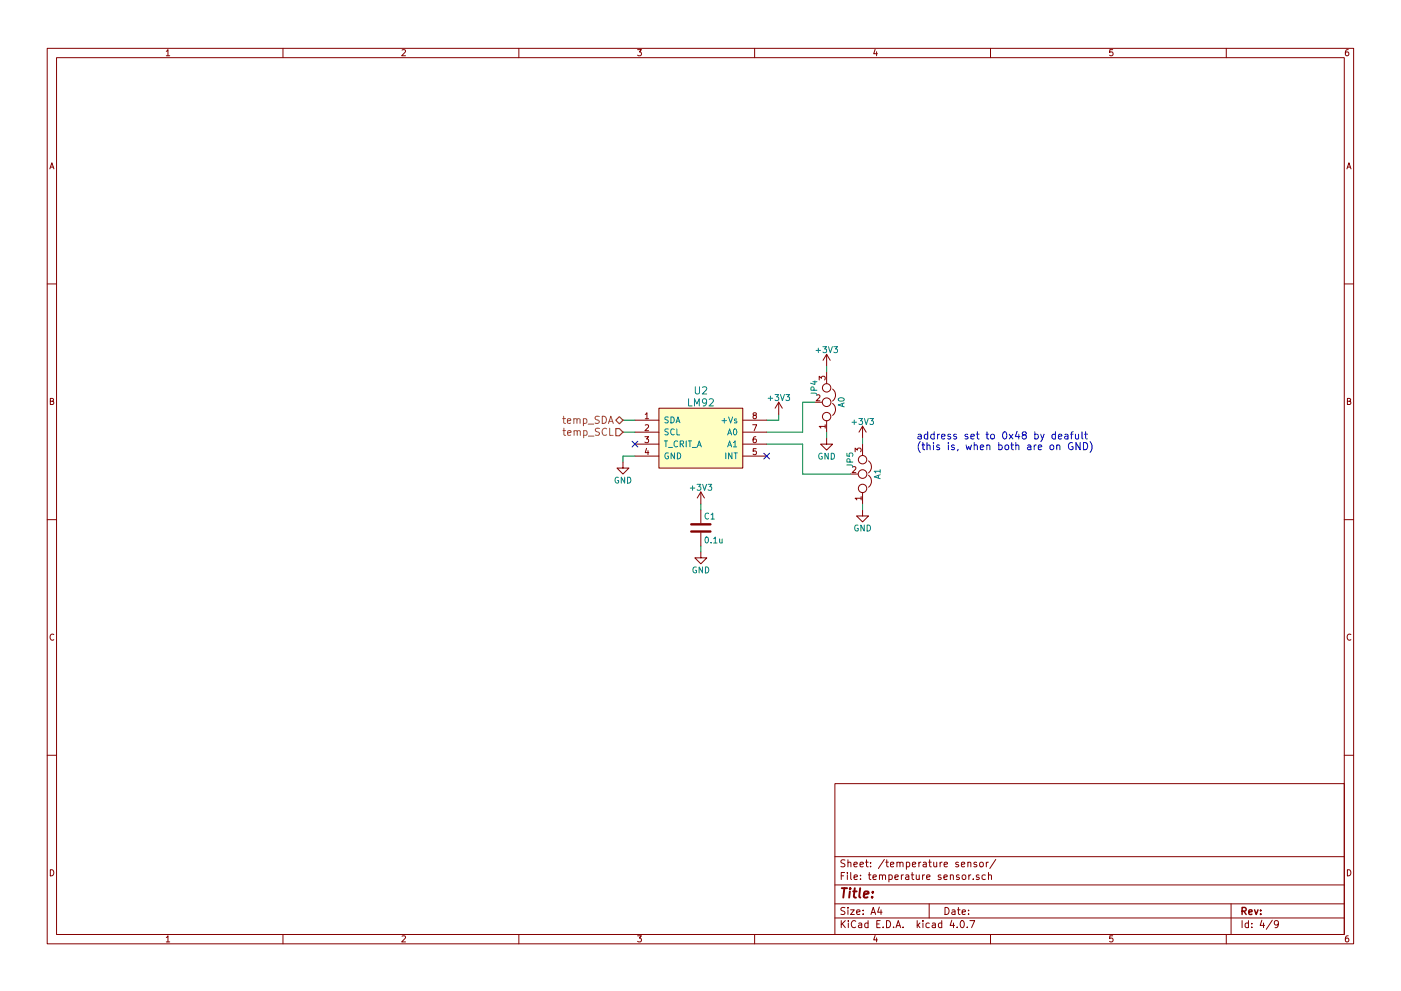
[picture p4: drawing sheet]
EESchema Schematic File Version 2
LIBS:power
LIBS:device
LIBS:switches
LIBS:relays
LIBS:motors
LIBS:transistors
LIBS:conn
LIBS:linear
LIBS:regul
LIBS:74xx
LIBS:cmos4000
LIBS:adc-dac
LIBS:memory
LIBS:xilinx
LIBS:microcontrollers
LIBS:dsp
LIBS:microchip
LIBS:analog_switches
LIBS:motorola
LIBS:texas
LIBS:intel
LIBS:audio
LIBS:interface
LIBS:digital-audio
LIBS:philips
LIBS:display
LIBS:cypress
LIBS:siliconi
LIBS:opto
LIBS:atmel
LIBS:contrib
LIBS:valves
LIBS:auxiliary
LIBS:interfacer-cache
EELAYER 25 0
EELAYER END
$Descr A4 11693 8268
encoding utf-8
Sheet 4 9
Title ""
Date ""
Rev ""
Comp ""
Comment1 ""
Comment2 ""
Comment3 ""
Comment4 ""
$EndDescr
$Comp
L LM92 U2
U 1 1
P 5850 3650
F 0 "U2" H 5850 4050 60  0000 C CNN
F 1 "LM92" H 5850 3950 60  0000 C CNN
F 2 "auxiliary:SOIC-8" H 5850 3950 60  0001 C CNN
F 3 "http://www.ti.com/lit/ds/snis110d/snis110d.pdf" H 5850 3950 60  0001 C CNN
F 4 "SOIC-8" H 5850 3650 60  0001 C CNN "Package"
F 5 "56-00-59" H 5850 3650 60  0001 C CNN "Lomex"
	1    5850 3650
	1    0    0    -1  
$EndComp
$Comp
L C C1
U 1 1
P 5850 4400
F 0 "C1" H 5875 4500 50  0000 L CNN
F 1 "0.1u" H 5875 4300 50  0000 L CNN
F 2 "auxiliary:0805_2012" H 5888 4250 50  0001 C CNN
F 3 "" H 5850 4400 50  0001 C CNN
F 4 "2012" H 5850 4400 60  0001 C CNN "Package"
	1    5850 4400
	1    0    0    -1  
$EndComp
NoConn ~ 6400 3800
NoConn ~ 5300 3700
Wire Wire Line
	5300 3800 5200 3800
Wire Wire Line
	5200 3800 5200 3850
Wire Wire Line
	6400 3500 6500 3500
Wire Wire Line
	6500 3500 6500 3450
Wire Wire Line
	5300 3600 5200 3600
Wire Wire Line
	5300 3500 5200 3500
$Comp
L GND #PWR026
U 1 1
P 5200 3850
F 0 "#PWR026" H 5200 3600 50  0001 C CNN
F 1 "GND" H 5200 3700 50  0000 C CNN
F 2 "" H 5200 3850 50  0001 C CNN
F 3 "" H 5200 3850 50  0001 C CNN
	1    5200 3850
	1    0    0    -1  
$EndComp
$Comp
L GND #PWR027
U 1 1
P 6900 3650
F 0 "#PWR027" H 6900 3400 50  0001 C CNN
F 1 "GND" H 6900 3500 50  0000 C CNN
F 2 "" H 6900 3650 50  0001 C CNN
F 3 "" H 6900 3650 50  0001 C CNN
	1    6900 3650
	1    0    0    -1  
$EndComp
$Comp
L GND #PWR028
U 1 1
P 5850 4600
F 0 "#PWR028" H 5850 4350 50  0001 C CNN
F 1 "GND" H 5850 4450 50  0000 C CNN
F 2 "" H 5850 4600 50  0001 C CNN
F 3 "" H 5850 4600 50  0001 C CNN
	1    5850 4600
	1    0    0    -1  
$EndComp
$Comp
L +3V3 #PWR029
U 1 1
P 6500 3450
F 0 "#PWR029" H 6500 3300 50  0001 C CNN
F 1 "+3V3" H 6500 3590 50  0000 C CNN
F 2 "" H 6500 3450 50  0001 C CNN
F 3 "" H 6500 3450 50  0001 C CNN
	1    6500 3450
	1    0    0    -1  
$EndComp
$Comp
L +3V3 #PWR030
U 1 1
P 5850 4200
F 0 "#PWR030" H 5850 4050 50  0001 C CNN
F 1 "+3V3" H 5850 4340 50  0000 C CNN
F 2 "" H 5850 4200 50  0001 C CNN
F 3 "" H 5850 4200 50  0001 C CNN
	1    5850 4200
	1    0    0    -1  
$EndComp
Text HLabel 5200 3500 0    60   BiDi ~ 0
temp_SDA
Text HLabel 5200 3600 0    60   Input ~ 0
temp_SCL
Wire Wire Line
	5850 4200 5850 4250
Wire Wire Line
	5850 4550 5850 4600
Text Notes 7650 3750 0    60   ~ 0
address set to 0x48 by deafult\n(this is, when both are on GND)
$Comp
L Jumper_NC_Dual JP4
U 1 1
P 6900 3350
F 0 "JP4" H 6950 3250 50  0000 L CNN
F 1 "A0" H 6900 3450 50  0000 C BNN
F 2 "auxiliary:0_Ohm_jumper" H 6900 3350 50  0001 C CNN
F 3 "" H 6900 3350 50  0001 C CNN
	1    6900 3350
	0    1    -1   0   
$EndComp
Wire Wire Line
	6700 3600 6400 3600
Wire Wire Line
	6400 3700 6700 3700
Wire Wire Line
	6700 3350 6700 3600
Wire Wire Line
	6700 3700 6700 3950
$Comp
L +3V3 #PWR031
U 1 1
P 6900 3050
F 0 "#PWR031" H 6900 2900 50  0001 C CNN
F 1 "+3V3" H 6900 3190 50  0000 C CNN
F 2 "" H 6900 3050 50  0001 C CNN
F 3 "" H 6900 3050 50  0001 C CNN
	1    6900 3050
	1    0    0    -1  
$EndComp
Wire Wire Line
	6900 3050 6900 3100
Wire Wire Line
	6900 3600 6900 3650
$Comp
L GND #PWR032
U 1 1
P 7200 4250
F 0 "#PWR032" H 7200 4000 50  0001 C CNN
F 1 "GND" H 7200 4100 50  0000 C CNN
F 2 "" H 7200 4250 50  0001 C CNN
F 3 "" H 7200 4250 50  0001 C CNN
	1    7200 4250
	1    0    0    -1  
$EndComp
$Comp
L Jumper_NC_Dual JP5
U 1 1
P 7200 3950
F 0 "JP5" H 7250 3850 50  0000 L CNN
F 1 "A1" H 7200 4050 50  0000 C BNN
F 2 "auxiliary:0_Ohm_jumper" H 7200 3950 50  0001 C CNN
F 3 "" H 7200 3950 50  0001 C CNN
	1    7200 3950
	0    1    -1   0   
$EndComp
$Comp
L +3V3 #PWR033
U 1 1
P 7200 3650
F 0 "#PWR033" H 7200 3500 50  0001 C CNN
F 1 "+3V3" H 7200 3790 50  0000 C CNN
F 2 "" H 7200 3650 50  0001 C CNN
F 3 "" H 7200 3650 50  0001 C CNN
	1    7200 3650
	1    0    0    -1  
$EndComp
Wire Wire Line
	7200 3650 7200 3700
Wire Wire Line
	7200 4200 7200 4250
Wire Wire Line
	6700 3350 6800 3350
Wire Wire Line
	6700 3950 7100 3950
$EndSCHEMATC
